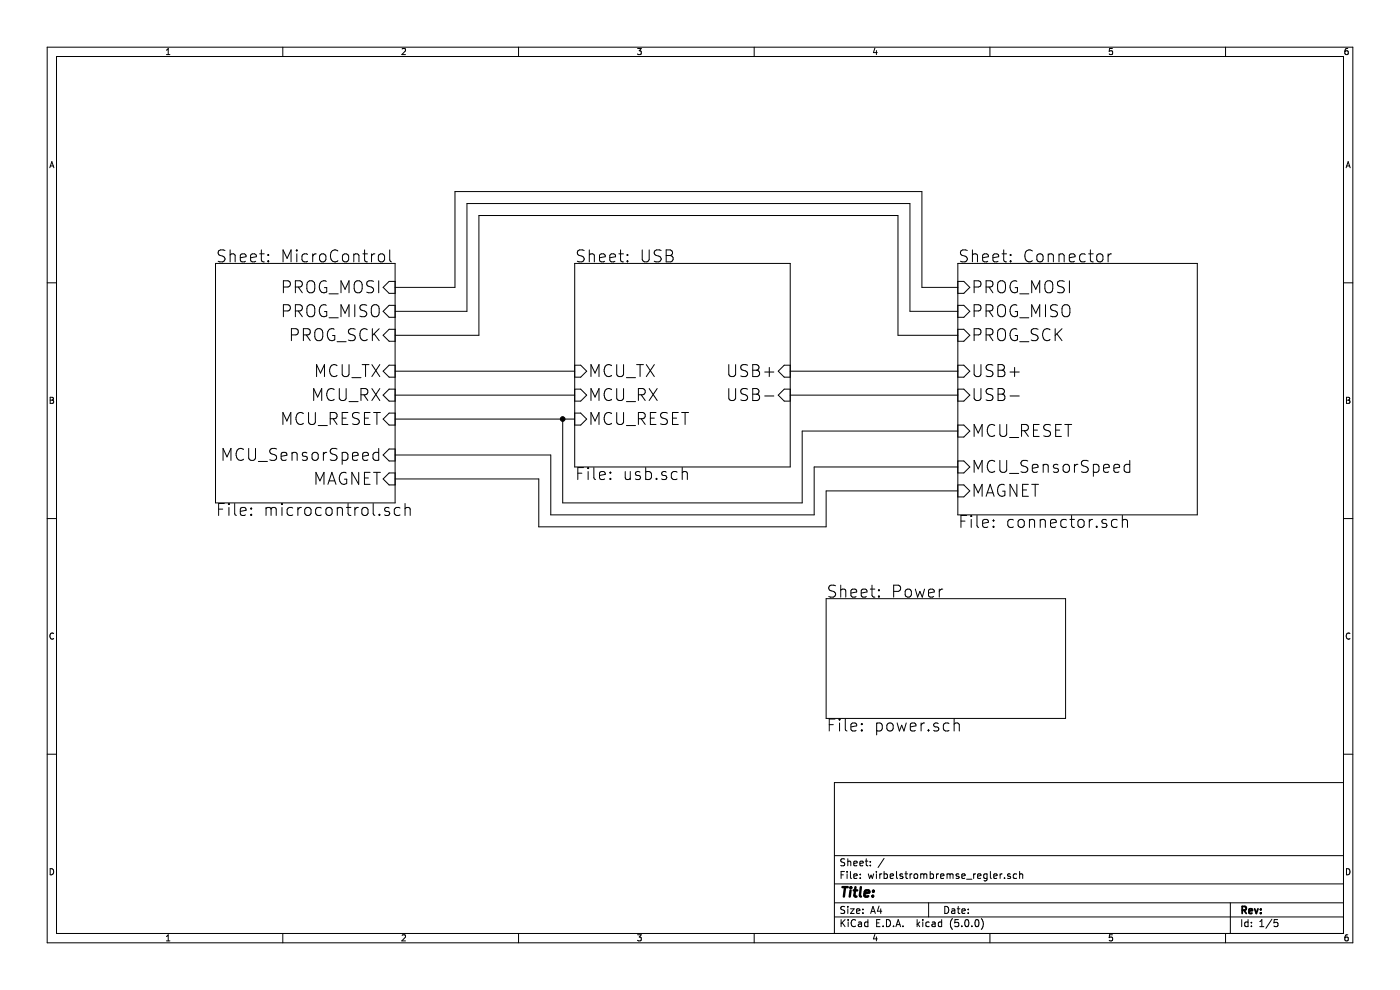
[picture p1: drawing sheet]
EESchema Schematic File Version 4
LIBS:wirbelstrombremse_regler-cache
EELAYER 29 0
EELAYER END
$Descr A4 11693 8268
encoding utf-8
Sheet 1 5
Title ""
Date ""
Rev ""
Comp ""
Comment1 ""
Comment2 ""
Comment3 ""
Comment4 ""
$EndDescr
$Sheet
S 1800 2200 1500 2000
U 5C22DAA4
F0 "MicroControl" 100
F1 "microcontrol.sch" 100
F2 "PROG_MOSI" I R 3300 2400 100
F3 "PROG_MISO" I R 3300 2600 100
F4 "PROG_SCK" I R 3300 2800 100
F5 "MCU_RESET" I R 3300 3500 100
F6 "MCU_SensorSpeed" I R 3300 3800 100
F7 "MAGNET" I R 3300 4000 100
F8 "MCU_TX" I R 3300 3100 100
F9 "MCU_RX" I R 3300 3300 100
$EndSheet
$Sheet
S 6900 5000 2000 1000
U 5C263436
F0 "Power" 100
F1 "power.sch" 100
$EndSheet
$Sheet
S 8000 2200 2000 2100
U 5C2635A4
F0 "Connector" 100
F1 "connector.sch" 100
F2 "USB-" I L 8000 3300 100
F3 "USB+" I L 8000 3100 100
F4 "PROG_MISO" I L 8000 2600 100
F5 "PROG_SCK" I L 8000 2800 100
F6 "MCU_RESET" I L 8000 3600 100
F7 "PROG_MOSI" I L 8000 2400 100
F8 "MAGNET" I L 8000 4100 100
F9 "MCU_SensorSpeed" I L 8000 3900 100
$EndSheet
$Sheet
S 4800 2200 1800 1700
U 5C27A832
F0 "USB" 100
F1 "usb.sch" 100
F2 "MCU_TX" I L 4800 3100 100
F3 "MCU_RX" I L 4800 3300 100
F4 "MCU_RESET" I L 4800 3500 100
F5 "USB-" I R 6600 3300 100
F6 "USB+" I R 6600 3100 100
$EndSheet
Wire Wire Line
	4800 3300 3300 3300
Wire Wire Line
	3300 3100 4800 3100
Wire Wire Line
	6600 3100 8000 3100
Wire Wire Line
	6600 3300 8000 3300
Wire Wire Line
	3300 3500 4700 3500
Wire Wire Line
	4700 3500 4700 4200
Wire Wire Line
	4700 4200 6700 4200
Wire Wire Line
	6700 4200 6700 3600
Wire Wire Line
	6700 3600 8000 3600
Connection ~ 4700 3500
Wire Wire Line
	4700 3500 4800 3500
Wire Wire Line
	3800 2400 3300 2400
Wire Wire Line
	3800 2400 3800 1600
Wire Wire Line
	3800 1600 7700 1600
Wire Wire Line
	7700 1600 7700 2400
Wire Wire Line
	7700 2400 8000 2400
Wire Wire Line
	3300 2600 3900 2600
Wire Wire Line
	3900 2600 3900 1700
Wire Wire Line
	3900 1700 7600 1700
Wire Wire Line
	7600 1700 7600 2600
Wire Wire Line
	7600 2600 8000 2600
Wire Wire Line
	8000 2800 7500 2800
Wire Wire Line
	7500 2800 7500 1800
Wire Wire Line
	7500 1800 4000 1800
Wire Wire Line
	4000 2800 3300 2800
Wire Wire Line
	4000 1800 4000 2800
Wire Wire Line
	3300 3800 4600 3800
Wire Wire Line
	4600 3800 4600 4300
Wire Wire Line
	4600 4300 6800 4300
Wire Wire Line
	6800 4300 6800 3900
Wire Wire Line
	6800 3900 8000 3900
Wire Wire Line
	8000 4100 6900 4100
Wire Wire Line
	6900 4100 6900 4400
Wire Wire Line
	6900 4400 4500 4400
Wire Wire Line
	4500 4400 4500 4000
Wire Wire Line
	4500 4000 3300 4000
$EndSCHEMATC
